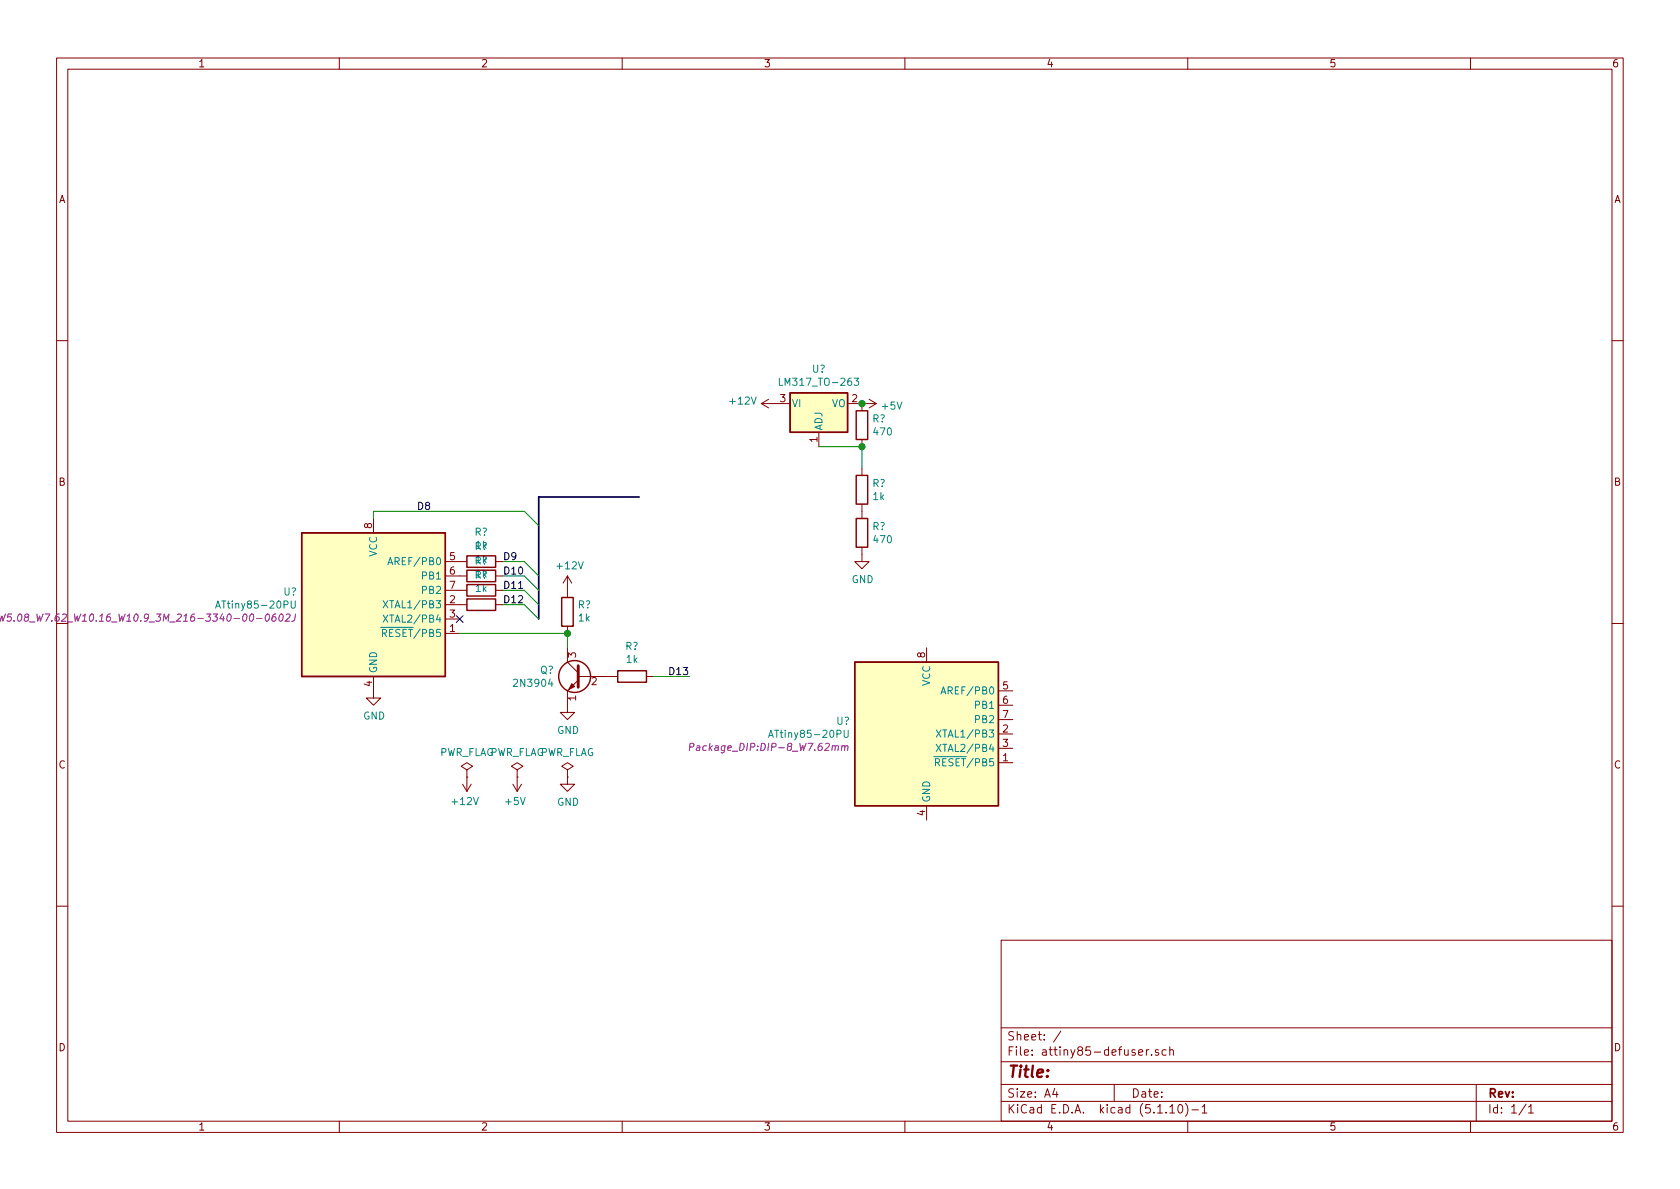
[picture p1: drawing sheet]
<svg xmlns="http://www.w3.org/2000/svg" width="297mm" height="210mm" viewBox="0 0 297 210" stroke-linecap="round" stroke-linejoin="round" font-family="sans-serif">
<g fill="none" stroke="#840000" stroke-width=".18">
<path d="M10 10.3h277v189.9h-277zM12 12.2h273v186.1h-273zM60 10.3v1.9M110 10.3v1.9M160 10.3v1.9M210 10.3v1.9M260 10.3v1.9M10 60.2h2M134.6 71.4h5.1M134.6 71.4l1.3 .7M135.9 70.6l-1.3 .8M144.8 76.4v2.6"/>
<path d="M149.9 71.4h5M152.4 71.4v1.2M152.4 77.7v1.3M153.7 70.6l1.2 .8M154.9 71.4l-1.2 .7M285 60.2h2M66 91.7v2.5M78.7 99.3h3.8M87.6 99.3h1.3M152.4 96.8v2.5h1.3l-1.3 1.3-1.3-1.3h1.3M152.4 82.8v1.3M152.4 89.1v2.6"/>
<path d="M66 119.6v3.8h1.3l-1.3 1.3-1.2-1.3h1.2M78.7 112h2.6M78.7 106.9h3.8M78.7 109.5h2.6M78.7 101.8h3.8M78.7 104.4h3.8M87.6 106.9h1.3M87.6 101.8h1.3M87.6 104.4h1.3M100.3 101.8l-.7 1.3M100.3 101.8v3.9M100.3 110.7v1.3"/>
<path d="M100.3 114.5v2.6l1.9 1.9M100.3 101.8l.8 1.3M102.2 119.6h7M114.3 119.6h1.3M163.8 114.5v2.6M285 110.3h2M81.8 138.7l.7 1.2M82.5 136.1l1.1-.6-1.1-.6-1 .6 1 .6v1.3M82.5 137.4h.1M82.5 137.4v2.5M83.3 138.7l-.8 1.2M90.7 138.7l.7 1.2"/>
<path d="M91.4 136.1l1.1-.6-1.1-.6-1 .6 1 .6v1.3M91.4 137.4h.1M91.4 137.4v2.5M92.2 138.7l-.8 1.2M100.3 137.4v1.3h1.3l-1.3 1.2-1.2-1.2h1.2M100.3 136.1l1-.6-1-.6-1 .6 1 .6v1.3M100.3 137.4h.1M102.2 120.3l-1.9 1.9v3.8h1.3l-1.3 1.2-1.2-1.2h1.2M176.5 134.9h2.6M176.5 129.8h2.6M176.5 132.3h2.6M176.5 122.2h2.6"/>
<path d="M176.5 124.7h2.6M176.5 127.2h2.6M163.8 142.5v2.5M10 160.2h2M177 166.3h108v32h-108zM285 160.2h2M60 198.3v1.9M110 198.3v1.9M160 198.3v1.9M177 194.8h108M177 191.8h108M177 187.8h108"/>
<path d="M177 181.8h108M186.5 192.5l-.4 1h1M186.8 193v1M187.6 182.3l-1.3 2M197 191.8v3M201.3 186.1l.8-.1-.1-.3-.5-.1-.2 .2 .1 .7h.6M202.7 185.6v1M203.1 185.6l-.3 .1-.1 .2M203.6 186.5v.1M204.8 185.7l-.3-.1-.2 .2v.2l.5 .2v.3h-.5M206.2 185.7l-.4-.1-.3 .3v.6l.3 .1 .4-.1M206.8 195.8l.5-.5v1.5"/>
<path d="M206.8 185.7l.2-.1 .4 .1 .1 .9M206.8 196.8h.9M206.8 185.1v1.5M208.5 195.4l.1-.1a.8 .8 0 0 1 .5 .8 .8 .8 0 0 1-.5 .7 1 1 0 0 1-.1-1.4zM209.6 195.1a1.71 1.71 0 0 1 0 2.3M210 198.3v1.9M210.7 196.3h1.2M212.5 195.8l.5-.5v1.5M212.5 196.8h.9M260 198.3v1.9M261 191.8v6.5M269.8 195.2l-1.2 2"/>
<path d="M270.3 195.8l.4-.5v1.5M270.3 196.8h.8"/>
</g>
<g fill="#ffffc2" stroke="#ffffc2" stroke-width=".18">
<path d="M53.3 94.2h25.4v25.4h-25.4z"/>
<path d="M151.1 117.1h25.4v25.4h-25.4z"/>
<path d="M139.7 69.5h10.2v6.9h-10.2z"/>
</g>
<g fill="none" stroke="#840000" stroke-width=".25">
<path d="M139.7 69.5h10.2v6.9h-10.2zM151.4 72.6h2v5.1h-2zM53.3 94.2h25.4v25.4h-25.4zM82.5 98.3h5.1v2h-5.1zM151.4 91.7h2v5.1h-2zM151.4 84.1h2v5h-2zM82.5 105.9h5.1v2h-5.1zM82.5 103.4h5.1v2h-5.1zM82.5 100.8h5.1v2.1h-5.1zM99.3 105.7h2v5h-2zM109.2 118.6h5.1v2h-5.1zM151.1 117.1h25.4v25.4h-25.4z"/>
<circle cx="101.6" cy="119.6" r="2.82"/>
</g>
<g fill="none" stroke="#008484" stroke-width=".18">
<path d="M137.8 66.9v1.2h.6M151 66.9h.8l-.4 .5 .4 .1v.5l-.2 .1-.6-.1M68.6 99.9l.4-1.3 .4 1.3M68.7 99.5h.6M38.1 107.5l.4-1.2 .5 1.2M38.2 107.2h.6M51.5 106.3v1l.2 .2h.4l.1-.2v-1M67.3 110.9h1.3M67.6 112l.6-.1 .2-.2-.1-.3-.2-.1h-.5v1.3M67.7 106.2l.9 1.3M67.7 108.8l.9 1.2M67.9 112l.5 .6"/>
<path d="M68.6 106.2l-.9 1.3M68.6 108.8l-.9 1.2M135.9 130.4l.4-1.3 .4 1.3M136 130h.6M149.3 129.1v1.1l.2 .2 .4-.1 .1-.1v-1.1M165.1 133.8h1.3M165.4 134.8h.6l.1-.2v-.3l-.2-.1h-.5v1.2M165.5 129.1l.9 1.2M165.5 131.6l.9 1.3M165.7 134.8l.4 .6M166.4 122.7l.4-1.2 .4 1.2M166.4 129.1l-.9 1.2"/>
<path d="M166.4 131.6l-.9 1.3M166.5 122.4h.6"/>
</g>
<path d="M47.1 108.7l.3-.1a.75 .75 0 0 1-.3 1.2l-.2-.4zM48.8 108.6l-.4 .1a1.1 1.1 0 0 0-.2 1.1h.4l.2-.5-.2-.2h-.2l-.3 .2M49.5 108.7l.2-.1a.68 .68 0 0 1 .4 .7 .68 .68 0 0 1-.5 .5l-.2-.1-.1-.3zM50.6 108.7l.5-.1 .2 .2-.1 .3-.8 .7h.8M52.2 108.6l-.1 .9a.43 .43 0 0 1-.5 .3M121.9 132.1l.7-.1 .1-.4-.2-.2h-.5l-.1 1.3M148.9 132l.1-.1h.4l-.1 .8M148.9 131.9l-.1 .8M149.4 132l.2-.1h.3v.8" fill="none" stroke="#840084" stroke-width=".18"/>
<path d="M102.2 117.7v3.8" fill="none" stroke="#840000" stroke-width=".51"/>
<path d="M101.1 120.9l.5 .5-1 .5z" fill="#840000" stroke="#840000" stroke-width=".18"/>
<path d="M113 87.9h-17.8v21.6" fill="none" stroke="#000084" stroke-width=".3"/>
<path d="M144.8 79h7.6v3.8M66 91.7v-1.3h26.7l2.5 2.6M88.9 99.3h3.8l2.5 2.5M81.3 112h19v2.5M88.9 101.8h3.8l2.5 2.6M88.9 104.4h3.8l2.5 2.5M88.9 106.9h3.8l2.5 2.6M115.6 119.6h6.3" fill="none" stroke="#008400" stroke-width=".18"/>
<g fill="#008400" stroke="#008400" stroke-width=".25">
<circle cx="100.3" cy="112" r=".51"/>
<circle cx="152.4" cy="71.4" r=".51"/>
<circle cx="152.4" cy="79" r=".51"/>
</g>
<path d="M80.7 108.9l1.2 1.2M81.9 108.9l-1.2 1.2" fill="none" stroke="#000084" stroke-width=".18"/>
<text font-size="2.8" fill="#840000" x="178" y="190.5">Title:</text>
<g font-size="2.1" fill="#840000">
<text x="178" y="184">Sheet: /</text>
<text x="178" y="186.7">File: attiny85-defuser.sch</text>
<text x="178" y="196.9">KiCad E.D.A. kicad (5.1.10)-1</text>
<text x="178" y="194.1">Size: A4</text>
<text x="200" y="194.1">Date:</text>
<text x="263" y="194.1">Rev:</text>
<text x="263" y="196.9">Id: 1/1</text>
</g>
<g font-size="1.8" fill="#840000">
<text x="35" y="11.9">1</text>
<text x="85" y="11.9">2</text>
<text x="135" y="11.9">3</text>
<text x="185" y="11.9">4</text>
<text x="235" y="11.9">5</text>
<text x="285" y="11.9">6</text>
<text x="10.4" y="35.9">A</text>
<text x="285.4" y="35.9">A</text>
<text x="137.9" y="71.1">3</text>
<text x="150.6" y="71.1">2</text>
<text x="144.5" y="78.2" transform="rotate(-90 144.5 78.2)">1</text>
<text x="10.4" y="85.9">B</text>
<text x="285.4" y="85.9">B</text>
<text x="65.8" y="93.4" transform="rotate(-90 65.8 93.4)">8</text>
<text x="79.5" y="99.1">5</text>
<text x="79.5" y="101.6">6</text>
<text x="79.5" y="106.7">2</text>
<text x="79.5" y="104.1">7</text>
<text x="79.5" y="111.8">1</text>
<text x="79.5" y="109.2">3</text>
<text x="101.9" y="116.3" transform="rotate(-90 101.9 116.3)">3</text>
<text x="163.6" y="116.3" transform="rotate(-90 163.6 116.3)">8</text>
<text x="65.8" y="121.4" transform="rotate(-90 65.8 121.4)">4</text>
<text x="101.9" y="123.9" transform="rotate(-90 101.9 123.9)">1</text>
<text x="104.6" y="121.2">2</text>
<text x="177.3" y="121.9">5</text>
<text x="177.3" y="124.5">6</text>
<text x="177.3" y="129.5">2</text>
<text x="177.3" y="127">7</text>
<text x="10.4" y="135.9">C</text>
<text x="177.3" y="134.6">1</text>
<text x="177.3" y="132.1">3</text>
<text x="285.4" y="135.9">C</text>
<text x="163.6" y="144.2" transform="rotate(-90 163.6 144.2)">4</text>
<text x="10.4" y="185.9">D</text>
<text x="285.4" y="185.9">D</text>
<text x="35" y="199.9">1</text>
<text x="85" y="199.9">2</text>
<text x="135" y="199.9">3</text>
<text x="185" y="199.9">4</text>
<text x="235" y="199.9">5</text>
<text x="285" y="199.9">6</text>
</g>
<g font-size="1.8" fill="#008484">
<text x="143.6" y="65.9">U?</text>
<text x="129.2" y="71.5">+12V</text>
<text x="138.5" y="68.2">LM317_TO-263</text>
<text x="140" y="72">VI</text>
<text x="145.4" y="76.2" transform="rotate(-90 145.4 76.2)">ADJ</text>
<text x="147" y="72">VO</text>
<text x="154.3" y="74.7">R?</text>
<text x="154.6" y="77">470</text>
<text x="156.1" y="72.4">+5V</text>
<text x="154.3" y="86.1">R?</text>
<text x="154.4" y="88.4">1k</text>
<text x="83.9" y="94.7">R?</text>
<text x="154.3" y="93.7">R?</text>
<text x="66.7" y="98.5" transform="rotate(-90 66.7 98.5)">VCC</text>
<text x="69.5" y="99.9">AREF/PB0</text>
<text x="84.1" y="99.6">1k</text>
<text x="84.1" y="97">1k</text>
<text x="98.6" y="100.7">+12V</text>
<text x="154.6" y="96.1">470</text>
<text x="39" y="107.6">ATtiny85-20PU</text>
<text x="50.1" y="105.3">U?</text>
<text x="68.7" y="107.6">XTAL1/PB3</text>
<text x="74.8" y="102.5">PB1</text>
<text x="74.8" y="105">PB2</text>
<text x="84.1" y="104.7">1k</text>
<text x="84.1" y="102.1">1k</text>
<text x="102.2" y="107.6">R?</text>
<text x="150.6" y="103.1">GND</text>
<text x="68.4" y="112.6">RESET/PB5</text>
<text x="68.7" y="110.1">XTAL2/PB4</text>
<text x="102.3" y="109.9">1k</text>
<text x="66.7" y="119.1" transform="rotate(-90 66.7 119.1)">GND</text>
<text x="95.5" y="119.1">Q?</text>
<text x="110.6" y="114.9">R?</text>
<text x="110.8" y="117.2">1k</text>
<text x="91.2" y="121.5">2N3904</text>
<text x="164.5" y="121.3" transform="rotate(-90 164.5 121.3)">VCC</text>
<text x="167.3" y="122.8">AREF/PB0</text>
<text x="172.6" y="125.3">PB1</text>
<text x="64.2" y="127.2">GND</text>
<text x="98.5" y="129.8">GND</text>
<text x="136.8" y="130.5">ATtiny85-20PU</text>
<text x="147.9" y="128.2">U?</text>
<text x="166.5" y="130.4">XTAL1/PB3</text>
<text x="172.6" y="127.9">PB2</text>
<text x="77.6" y="133.7">PWR_FLAG</text>
<text x="86.5" y="133.7">PWR_FLAG</text>
<text x="95.4" y="133.7">PWR_FLAG</text>
<text x="166.2" y="135.5">RESET/PB5</text>
<text x="166.5" y="133">XTAL2/PB4</text>
<text x="80.1" y="142.4">+12V</text>
<text x="89.5" y="142.4">+5V</text>
<text x="98.5" y="142.5">GND</text>
<text x="164.5" y="142" transform="rotate(-90 164.5 142)">GND</text>
</g>
<g font-size="1.8">
<text x="73.7" y="90.2">D8</text>
<text x="88.9" y="101.6">D10</text>
<text x="88.9" y="99.1">D9</text>
<text x="88.9" y="106.7">D12</text>
<text x="88.9" y="104.1">D11</text>
<text x="118.7" y="119.4">D13</text>
</g>
<g font-size="1.8" fill="#840084">
<text x="-.9" y="109.9">.3_W5.08_W7.62_W10.16_W10.9_3M_216-3340-00-0602J</text>
<text x="123.3" y="132.8">Package_DIP:DIP-8_W7.62mm</text>
</g>
</svg>
